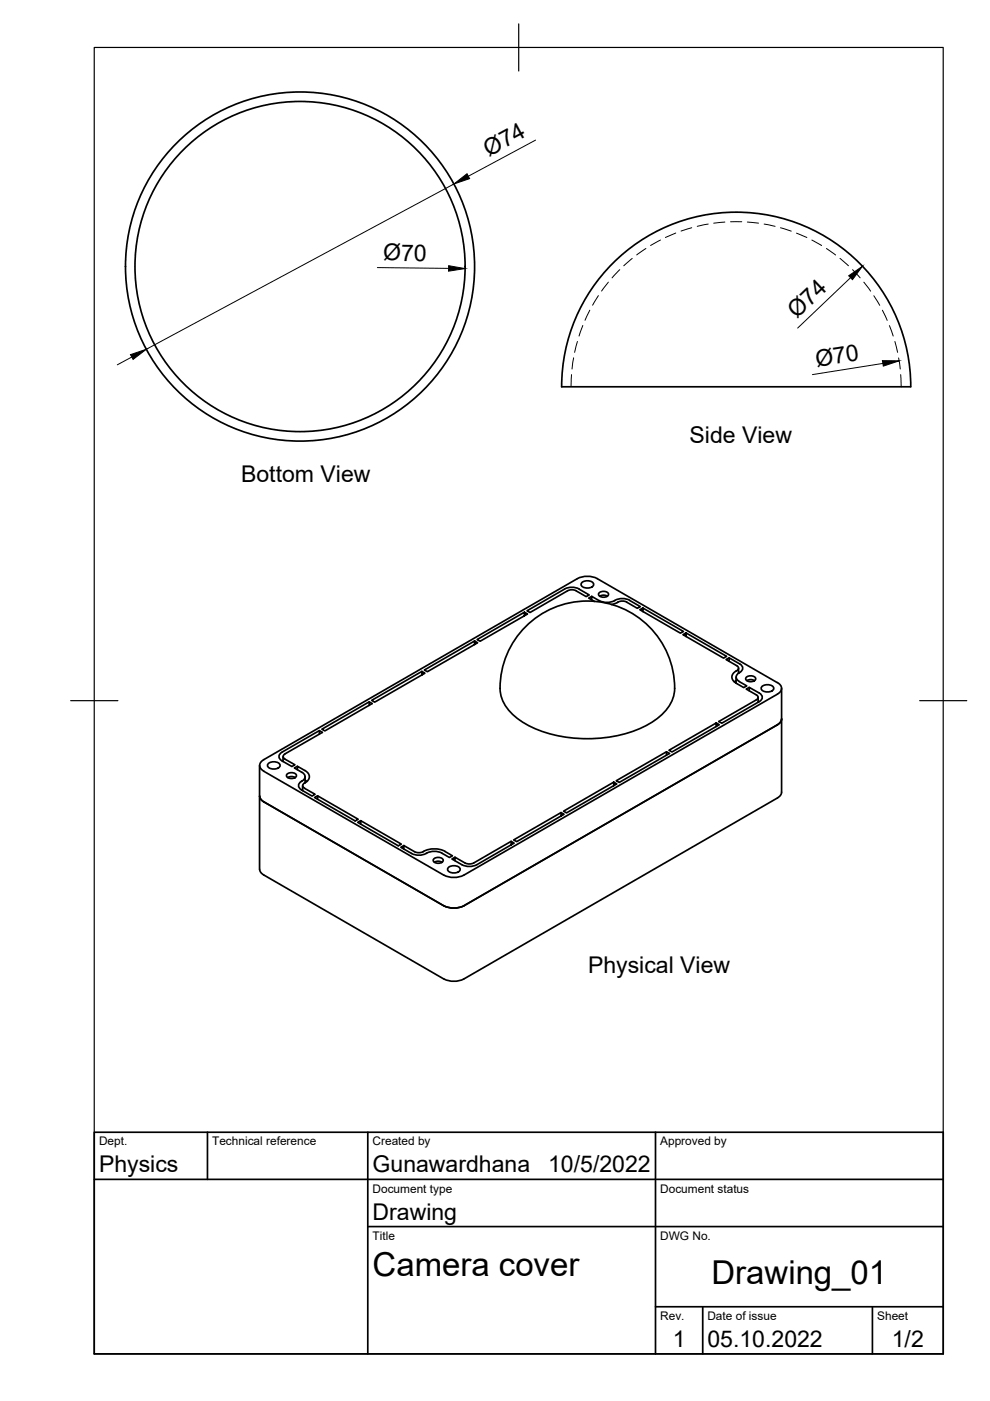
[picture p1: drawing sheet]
<svg xmlns="http://www.w3.org/2000/svg" width="210mm" height="297mm" viewBox="0 0 210 297" stroke-linecap="round" stroke-linejoin="round" font-family="sans-serif">
<!-- layer: Visible -->
<g fill="none" stroke="#000" stroke-width=".36">
<path d="M119.1 82a37 37 0 0 1 37-37 37 37 0 0 1 36.9 37h-73.9M100.6 135.9l.7 .4-10.7 6.1-.6-.3 10.6-6.2v.7M111.2 129.8l.6 .4-10 5.8-.6-.4 10-5.8v.7M111.4 132.9a18.5 18.5 0 0 1 20.7-3.9 18.5 18.5 0 0 1 10.8 18 10.8 10.8 0 0 1-6.6 7.2 29.3 29.3 0 0 1-24.9-.7 10.2 10.2 0 0 1-5.3-6.5 18.1 18.1 0 0 1 5.3-14.1zM119.7 124.9l-8 4.6 .7 .4 8.3-4.8h1.1l2.5 1.4 .6-.4-2.1-1.2M119.7 124.9a3.4 3.4 0 0 1 3.1 0M123.3 123.6a1.66 1.66 0 0 1 2.6 .3 1.55 1.55 0 0 1-2.7 0zM125.5 127.2v-.8l1.5 1M125.5 126.4l-.7 .4 1.2 .7M127 125.8a1.32 1.32 0 0 1 2 .2 1.23 1.23 0 0 1-2.1 0zM127.1 127.3a3.6 3.6 0 0 0 3.2 0M127.2 126.4l.8-.2 .8 .2"/>
<path d="M130.4 127.3l-.1 .1M130.4 127.3a3.4 3.4 0 0 1 3.1 0M131 127.7l-1.3 .5M133.5 127.3l2.3 1.3-.7 .4-2.6-1.5-.7-.1-.9 .3M136.3 128.9l-.6 .4 8.6 4.9 .6-.3-8.6-5v.8M145.4 134.2l-.6 .4 8.6 4.9 .7-.3-8.7-5v.7M154.6 139.5l-.7 .3 2.6 1.6v.5l-.4 .4M59.8 159.5a.96 .96 0 0 0-.7 .9 .96 .96 0 0 0 .7 .9M60.4 159.9l-.4 .5 .4 .5M67.7 155.6v-.7l.6 .4-7.9 4.6M67.7 154.9l-7.9 4.6M78.3 148.8l-10.1 5.8 .7 .4 10-5.8-.6-.4v.7"/>
<path d="M89.5 142.4l-10.7 6.1 .6 .4 10.7-6.2-.6-.3v.7M141.3 159.4l-10.6 6.1 .6 .4 10.6-6.1-.6-.4v.7M151.9 153.3l-10.1 5.8 .7 .3 10-5.7-.6-.4v.7M154.6 140.2v-.7l2.2 1.3a.98 .98 0 0 1 .7 .9 .98 .98 0 0 1-.8 .9 .98 .98 0 0 0-.6 1 .98 .98 0 0 0 .7 .9l1.5 .9-.6 .4a3.5 3.5 0 0 1-2.5-2 1.49 1.49 0 0 1 .9-1.6M156.1 143.6v1.3M156.1 144.3l-.4 .3M156.6 142.7h.1M156.6 141.7v1M158.2 143.7a1.32 1.32 0 0 1 2 .2 1.23 1.23 0 0 1-2.1 0zM158.4 144.3l.8-.2 .8 .2M158.9 145.7l-.7 .4 2.2 1.2 .2 .3v.5l-8.2 4.9 .6 .3 8-4.6a.96 .96 0 0 0 .6-.9 .96 .96 0 0 0-.6-.9l-2.1-1.2v.8M160.7 148.9h.1"/>
<path d="M160.7 147.9v1M161.5 145.6a1.66 1.66 0 0 1 2.6 .3 1.55 1.55 0 0 1-2.7 0zM164.8 144.7l-38.1-22a4.7 4.7 0 0 0-4.3 0l-66.5 38.4a1.29 1.29 0 0 0-.8 1.2 1.29 1.29 0 0 0 .8 1.2l38.2 22.1M164.8 147.2l-66.5 38.4M164.8 144.7a1.29 1.29 0 0 1 .9 1.2 1.29 1.29 0 0 1-.9 1.3M165.7 146v22a1.49 1.49 0 0 1-.9 1.2l-66.5 38.4a4.7 4.7 0 0 1-4.2-.1M165.7 152.4a1.49 1.49 0 0 1-.9 1.3l-66.5 38.4a4.7 4.7 0 0 1-4.2-.1M55 162.3v22M55.1 168.8a1.49 1.49 0 0 0 .8 1.2l38.2 22.1M56.8 162a1.66 1.66 0 0 1 2.6 .3 1.55 1.55 0 0 1-2.7 0zM60 161.4h.1M60 160.4v1"/>
<path d="M60.4 160.9l2.1 1.2-.6 .4-2.1-1.2M60.8 164.2a1.32 1.32 0 0 1 2.1 .2 1.23 1.23 0 0 1-2.2 0zM61 164.9l.8-.3 .8 .3M63.1 163.2v-.7l1.6 .9a1.38 1.38 0 0 1 .9 1.3 1.38 1.38 0 0 1-.9 1.3v-1.3M63.1 162.5l-.7 .3 1.6 1a1 1 0 0 1 .7 1 1 1 0 0 1-.8 .9M63.9 165.7a.96 .96 0 0 0-.6 .9 .96 .96 0 0 0 .6 .9M64.2 166.6v1M64.2 167.5l-.1 .1M64.5 167.1l2.3 1.3-.6 .4-2.3-1.3M64.6 166l-.3 .3-.1 .3 .4 .5M64.7 165.4l.4 .3M67.3 168.7l-.6 .4 8.6 5 .6-.4-8.6-5v.7"/>
<path d="M76.5 174l-.7 .4 8.7 4.9 .6-.3-8.6-5v.7M85.6 179.3l-.6 .3a6.1 6.1 0 0 0 3.8 1.7l1.1-.1 .5-.3M108.4 179.1v-.7l.6 .4-7.9 4.6a3.5 3.5 0 0 1-3.1-.1l-2.2-1.2 .7-.4M108.4 178.4l-8.3 4.7h-1.2l-2.4-1.4v.8M119 172.3l-10.1 5.8 .7 .3 10-5.8-.6-.3v.7M130.1 165.8l.7 .4-10.7 6.1-.6-.3 10.6-6.2v.8M55.1 184.3a1.49 1.49 0 0 0 .8 1.2l38.2 22.1M85.6 180v-.7l2.6 1.4 .8 .1 .8-.3M89.8 180.5a5 5 0 0 1 4.6 0M91.9 182.2a1.32 1.32 0 0 1 2.1 .2 1.23 1.23 0 0 1-2.2 0zM92.1 182.8l.8-.2 .8 .2M94.1 185.5a4.7 4.7 0 0 0 4.3 0"/>
<path d="M94.3 180.5l1.6 .9-.6 .4a4.3 4.3 0 0 0-4.8-.9M95 184a1.66 1.66 0 0 1 2.6 .3 1.55 1.55 0 0 1-2.7 0z"/>
<circle cx="63.6" cy="56.5" r="35"/>
<circle cx="63.6" cy="56.5" r="37"/>
</g>
<!-- layer: Hidden -->
<g fill="none" stroke="#000" stroke-width=".21">
<path d="M129 59.8l-1.4 1.9M131.4 57.2l-1.6 1.7M134 54.8l-1.8 1.6M136.9 52.7l-1.9 1.3M140 50.9l-2.1 1.2M143.3 49.4l-2.2 1M146.7 48.3l-2.3 .7M150.2 47.5l-2.4 .5M153.7 47.1l-2.4 .2M154.9 47h2.4M158.5 47.1l2.3 .2M162 47.5l2.3 .5"/>
<path d="M165.5 48.3l2.3 .7M168.9 49.4l2.2 1M172.1 50.9l2.1 1.2M175.2 52.7l2 1.4M178.1 54.8l1.8 1.6M180.8 57.2l1.6 1.7M183.2 59.8l1.4 1.9M121.2 79.4l-.1 2.6M121.6 75.9l-.3 2.3M122.4 72.4l-.6 2.3M123.6 69l-.8 2.3M125.1 65.8l-1.1 2.1"/>
<path d="M126.9 62.7l-1.3 2M185.3 62.7l1.2 2M187.1 65.8l1 2.1M188.6 69l.8 2.3M189.7 72.4l.6 2.3M190.5 75.9l.4 2.3M191 79.4l.1 2.6"/>
</g>
<!-- layer: Border -->
<path d="M20 10.1h180v276.9h-180zM110 5.1v10M15 148.6h10M195 148.6h10" fill="none" stroke="#000" stroke-width=".25"/>
<!-- layer: TitleBlock -->
<path d="M20 240.1h180v46.9h-180zM20 250h180M44 240.1v9.9M78 240.1v46.9M139 240.1v46.9M78 260.1h122M139 277.1h61M149 277.1v9.9M185 277.1v9.9" fill="none" stroke="#000" stroke-width=".36"/>
<!-- layer: Dimensions -->
<path d="M96.2 39l-65.2 35M113.6 29.7l-14.3 7.7M80 56.7l15.1 .2M180.3 58.9l-11.2 10.7M27.9 75.7l-3 1.7M187.2 77.1l-14.9 2.3" fill="none" stroke="#000" stroke-width=".21"/>
<path d="M96.2 39l2.8-2.2 .6 1.1zM95.1 56.3l3.5 .6-3.5 .6zM179.9 58.5l3-2-2.2 2.8zM27.7 75.2l3.3-1.2-2.8 2.2zM187.1 76.5h3.5l-3.3 1.1z" fill="#000" stroke="#000" stroke-width=".21"/>
<g font-size="7">
<text x="79" y="270.6">Camera cover</text>
<text x="150.9" y="272.3">Drawing_01</text>
</g>
<g font-size="4.9">
<text x="103.7" y="33.3" transform="rotate(-28 103.7 33.3)">Ø74</text>
<text x="81.2" y="55.2" transform="rotate(1 81.2 55.2)">Ø70</text>
<text x="168.9" y="67.6" transform="rotate(-44 168.9 67.6)">Ø74</text>
<text x="173.2" y="77.7" transform="rotate(-9 173.2 77.7)">Ø70</text>
<text x="146.2" y="93.9">Side View</text>
<text x="51.1" y="102.2">Bottom View</text>
<text x="124.7" y="206.3">Physical View</text>
<text x="21" y="248.5">Physics</text>
<text x="79" y="248.5">Gunawardhana</text>
<text x="116.2" y="248.5">10/5/2022</text>
<text x="79" y="258.6">Drawing</text>
<text x="142.6" y="285.7">1</text>
<text x="150" y="285.5">05.10.2022</text>
<text x="189.1" y="285.7">1/2</text>
</g>
<g font-size="2.5">
<text x="21" y="242.9">Dept.</text>
<text x="45" y="242.9">Technical reference</text>
<text x="79" y="242.9">Created by</text>
<text x="140" y="242.9">Approved by</text>
<text x="79" y="252.8">Document type</text>
<text x="140" y="252.8">Document status</text>
<text x="79" y="262.9">Title</text>
<text x="140" y="262.9">DWG No.</text>
<text x="140" y="279.9">Rev.</text>
<text x="150" y="279.9">Date of issue</text>
<text x="186" y="279.9">Sheet</text>
</g>
</svg>
